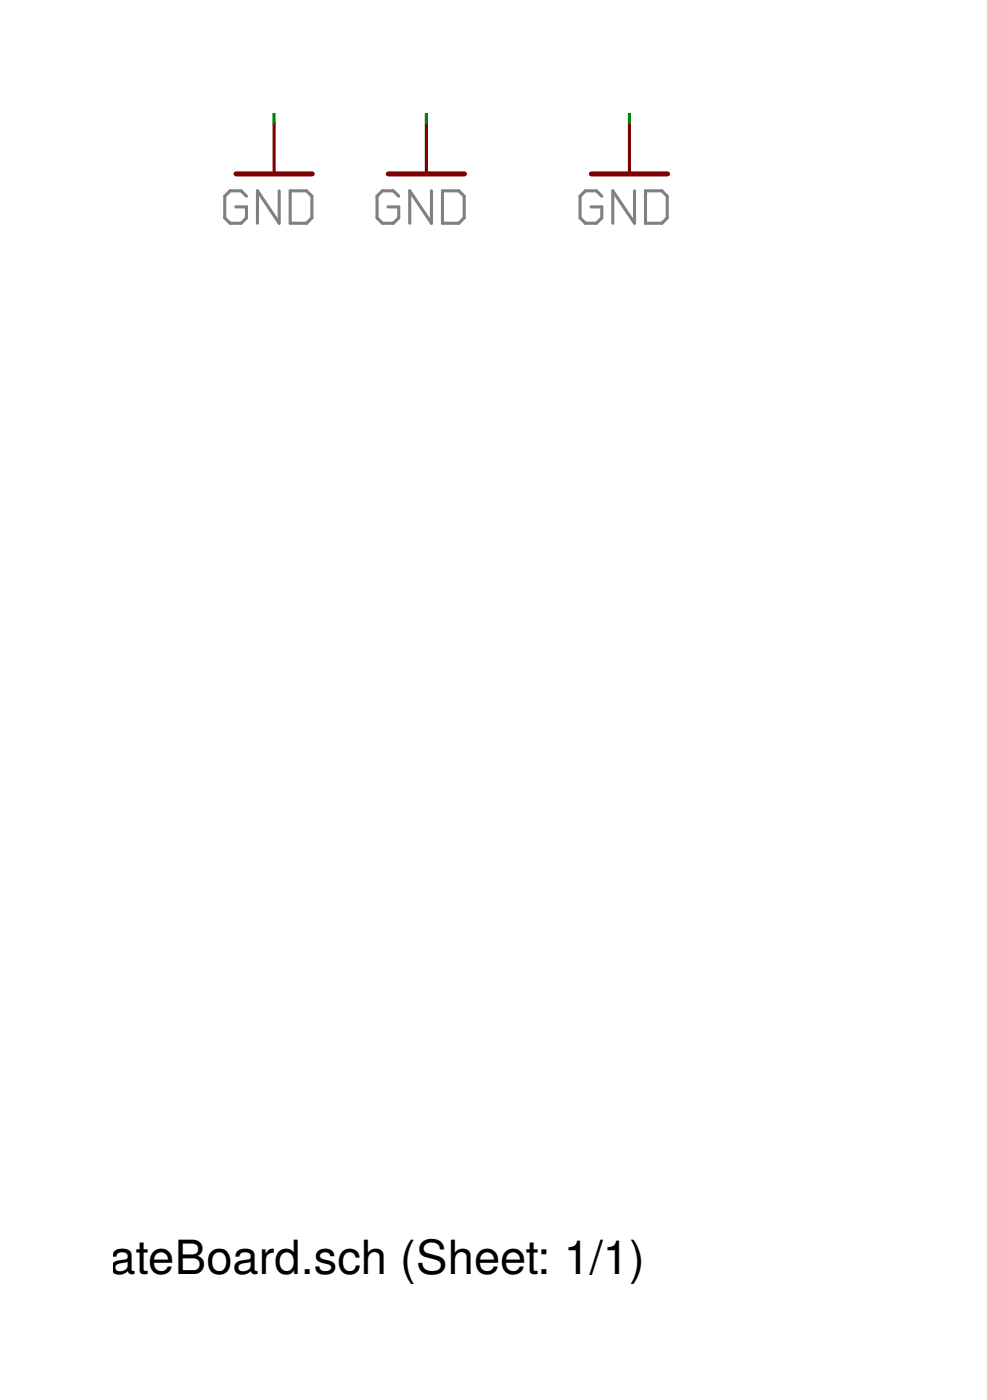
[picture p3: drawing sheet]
<svg xmlns="http://www.w3.org/2000/svg" width="74mm" height="105mm" viewBox="0 0 74 105" stroke-linecap="round" stroke-linejoin="round" font-family="sans-serif">
<path d="M18.5 14.7l-.4-.4h-.8l-.4 .4v1.7l.4 .4h.8l.4-.4v-.9h-.8M21 14.3v2.5l-1.7-2.5v2.5M21.8 14.3h1.2l.4 .4v1.7l-.4 .4h-1.2zM29.9 14.7l-.4-.4h-.8l-.4 .4v1.7l.4 .4h.8l.4-.4v-.9h-.8M32.4 14.3v2.5l-1.6-2.5v2.5M33.2 14.3h1.2l.4 .4v1.7l-.4 .4h-1.2zM45.2 14.7l-.4-.4h-.9l-.4 .4v1.7l.4 .4h.9l.4-.4v-.9h-.8M47.6 14.3v2.5l-1.6-2.5v2.5M48.5 14.3h1.2l.4 .4v1.7l-.4 .4h-1.2z" fill="none" stroke="#808080" stroke-width=".23"/>
<path d="M17.7 13.1h5.7M29.1 13.1h5.8M44.4 13.1h5.7" fill="none" stroke="#800000" stroke-width=".38"/>
<path d="M20.6 9.2v3.9M32 9.2v3.9M47.2 9.2v3.9" fill="none" stroke="#800000" stroke-width=".23"/>
<path d="M20.6 8.5v.7M32 8.5v.7M47.2 8.5v.7" fill="none" stroke="#008000" stroke-width=".23"/>
<text font-size="3.5" x="-.7" y="95.6">ledSkateBoard.sch (Sheet: 1/1)</text>
</svg>
